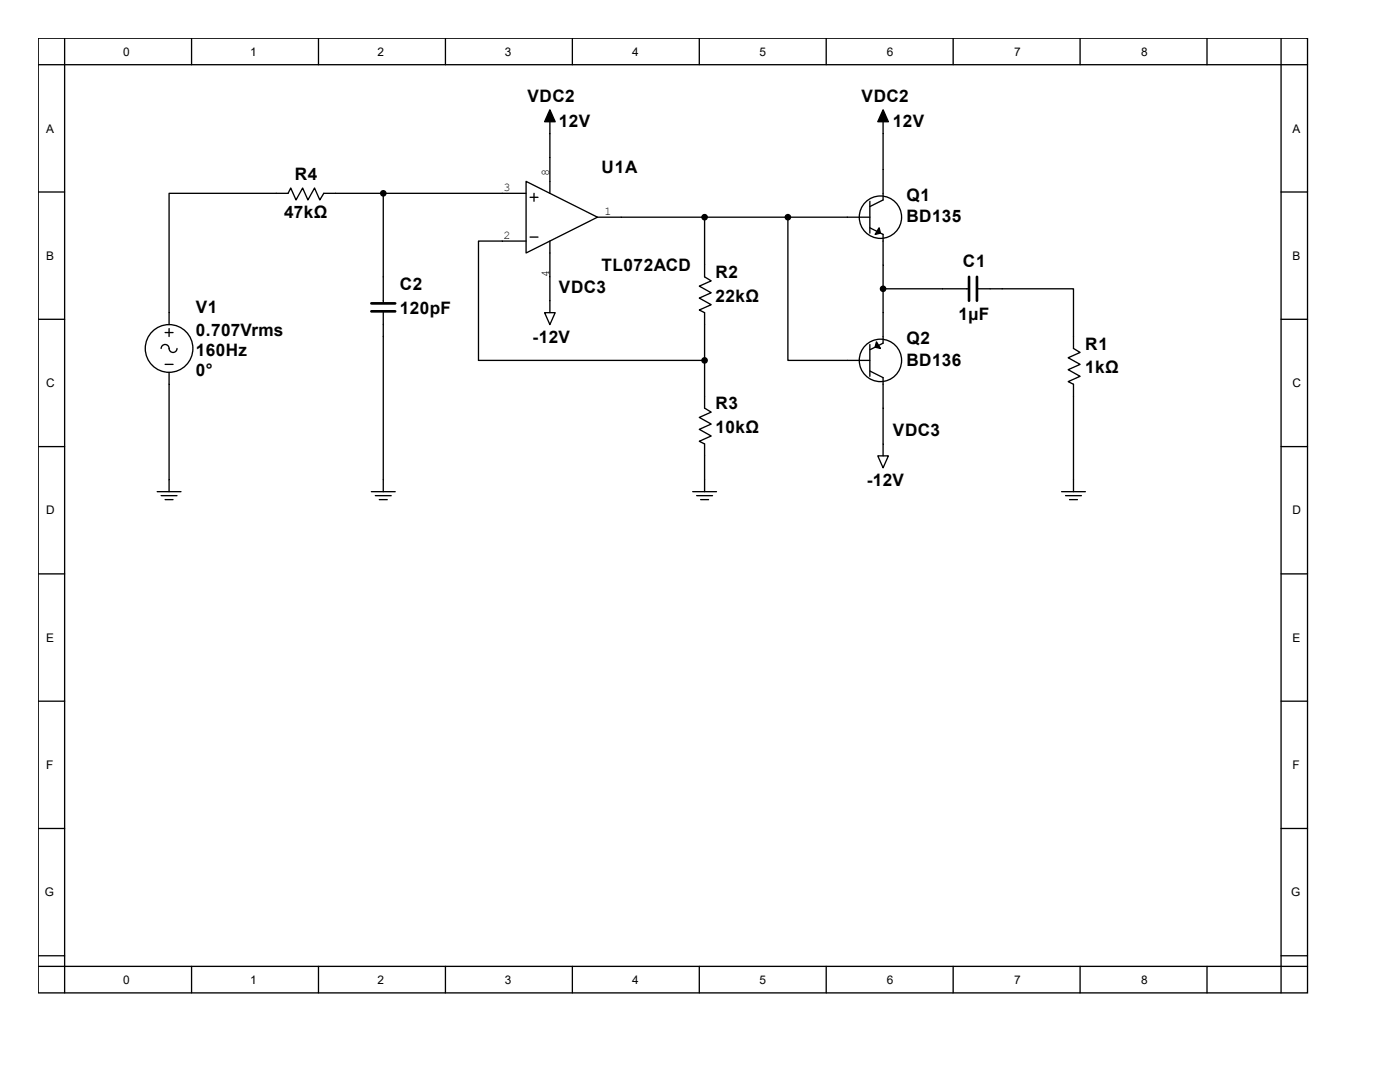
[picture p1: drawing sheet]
<svg xmlns="http://www.w3.org/2000/svg" width="279mm" height="216mm" viewBox="0 0 279 216" stroke-linecap="round" stroke-linejoin="round" font-family="sans-serif">
<g fill="none" stroke="#000" stroke-width=".26">
<path d="M7.6 7.6h253.3v190.5h-253.3zM7.6 12.9h253.3M12.9 7.6v190.5M38.2 7.6v5.3M63.6 7.6v5.3M88.9 7.6v5.3M114.2 7.6v5.3M139.6 7.6v5.3M164.9 7.6v5.3M190.2 7.6v5.3M215.6 7.6v5.3M240.9 7.6v5.3"/>
<path d="M255.7 7.6v190.5M7.6 38.3h5.3M76.5 38.6v21.9M105 36.2l14.2 7.1-14.2 7.2zM105 38.6h-40.4l-.8 1.3-1-2.4-1.3 2.4-1.1-2.4-1.3 2.4-1.1-2.4-.5 1.1h-23.8v26.2M105.8 39.4h1.6M106.6 38.6v1.6M109.7 24.3v14.3M176.2 24.3v15.6l-2.6 1.3M255.7 38.3h5.2M105 48.1h-9.5v23.8h45.1M105.8 47.3h1.6"/>
<path d="M109.7 48.1v14.3M119.2 43.3h54.4M140.6 43.3v11.9l1.3 .8-2.3 1.1 2.3 1.3-2.3 1.1 2.3 1.3-2.3 1.1 1 .5v19l1.3 .8-2.3 1.1 2.3 1.3-2.3 1.1 2.3 1.3-2.3 1.1 1 .5v9.5M157.2 43.3v28.6h16.4M173.6 40.2v6.3M173.6 45.5l2.6 1.3v21.7l-2.6 1.3M176.2 57.6h17.2M195 57.6h19.2v11.9l1.4 .8-2.4 1.1 2.4 1.3-2.4 1.1 2.4 1.3-2.4 1 1 .6v21.4M7.6 63.7h5.3M32.2 69.5a.79 .79 0 0 1 .8-.8 .79 .79 0 0 1 .7 .8 .79 .79 0 0 0 .8 .8 .79 .79 0 0 0 .8-.8M33 66.4h1.5M33 72.7h1.5"/>
<path d="M33.7 65.6v1.6M33.7 74.3v23.8M76.5 62.1v36M108.7 62.4h2.1l-1.1 2.4zM173.6 68.7v6.4M173.6 74l2.6 1.4v15.6M255.7 63.7h5.2M7.6 89.1h5.3M31.4 98.1h4.7M32.2 98.9h3.1M33 99.7h1.5M74.1 98.1h4.8"/>
<path d="M74.9 98.9h3.2M75.7 99.7h1.6M138.2 98.1h4.8M139 98.9h3.2M139.8 99.7h1.6M175.2 91h2.1l-1.1 2.3zM211.9 98.1h4.7M212.7 98.9h3.1M213.4 99.7h1.6M255.7 89.1h5.2M7.6 114.5h5.3M255.7 114.5h5.2"/>
<path d="M7.6 139.9h5.3M255.7 139.9h5.2M7.6 165.3h5.3M255.7 165.3h5.2M7.6 190.7h5.3M7.6 192.8h253.3M38.2 192.8v5.3M63.6 192.8v5.3M88.9 192.8v5.3M114.2 192.8v5.3M139.6 192.8v5.3M164.9 192.8v5.3"/>
<path d="M190.2 192.8v5.3M215.6 192.8v5.3M240.9 192.8v5.3M255.7 190.7h5.2"/>
<circle cx="175.7" cy="43.3" r="4.2"/>
<circle cx="33.7" cy="69.5" r="4.8"/>
<circle cx="175.7" cy="71.9" r="4.2"/>
</g>
<g fill="#000" stroke="#000" stroke-width=".26">
<path d="M109.7 21.9l1.1 2.4h-2.1zM176.2 21.9l1.1 2.4h-2.1zM175.4 45.5l.3 1-1 .3zM174.9 68.2l.8 1.3-1-.2z"/>
<circle cx="76.5" cy="38.6" r=".53"/>
<circle cx="140.6" cy="43.3" r=".53"/>
<circle cx="157.2" cy="43.3" r=".53"/>
<circle cx="176.2" cy="57.6" r=".53"/>
<circle cx="140.6" cy="71.9" r=".53"/>
</g>
<path d="M193.4 55.2v4.8M195 55.2v4.8M74.1 60.5h4.8M74.1 62.1h4.8" fill="none" stroke="#000" stroke-width=".53"/>
<g font-size="3.4">
<text x="105.3" y="20.3">VDC2</text>
<text x="172" y="20.3">VDC2</text>
<text x="111.5" y="25.3">12V</text>
<text x="178.2" y="25.3">12V</text>
<text x="58.8" y="35.9">R4</text>
<text x="120" y="34.5">U1A</text>
<text x="180.9" y="40.1">Q1</text>
<text x="56.7" y="43.6">47kΩ</text>
<text x="180.9" y="44.4">BD135</text>
<text x="192.2" y="53.3">C1</text>
<text x="79.8" y="57.8">C2</text>
<text x="111.5" y="58.4">VDC3</text>
<text x="120" y="54.1">TL072ACD</text>
<text x="142.8" y="55.5">R2</text>
<text x="39.1" y="62.4">V1</text>
<text x="79.8" y="62.6">120pF</text>
<text x="142.8" y="60.2">22kΩ</text>
<text x="191.3" y="63.9">1µF</text>
<text x="39.1" y="67.1">0.707Vrms</text>
<text x="39.1" y="71">160Hz</text>
<text x="106.3" y="68.4">-12V</text>
<text x="180.9" y="68.7">Q2</text>
<text x="216.6" y="69.8">R1</text>
<text x="39.1" y="75">0°</text>
<text x="180.9" y="72.9">BD136</text>
<text x="216.6" y="74.5">1kΩ</text>
<text x="142.8" y="81.7">R3</text>
<text x="142.8" y="86.4">10kΩ</text>
<text x="178.2" y="87">VDC3</text>
<text x="173" y="97">-12V</text>
</g>
<g font-size="2.4">
<text x="24.6" y="11.1">0</text>
<text x="50" y="11.1">1</text>
<text x="75.4" y="11.1">2</text>
<text x="100.8" y="11.1">3</text>
<text x="126.2" y="11.1">4</text>
<text x="151.6" y="11.1">5</text>
<text x="177" y="11.1">6</text>
<text x="202.4" y="11.1">7</text>
<text x="227.8" y="11.1">8</text>
<text x="9.2" y="26.5">A</text>
<text x="258" y="26.5">A</text>
<text x="109.6" y="35.1" transform="rotate(-90 109.6 35.1)">8</text>
<text x="100.5" y="38.2">3</text>
<text x="100.5" y="47.7">2</text>
<text x="120.6" y="42.9">1</text>
<text x="9.2" y="51.9">B</text>
<text x="258" y="51.9">B</text>
<text x="109.6" y="55.2" transform="rotate(-90 109.6 55.2)">4</text>
<text x="9.2" y="77.3">C</text>
<text x="258" y="77.3">C</text>
<text x="9.2" y="102.7">D</text>
<text x="258" y="102.7">D</text>
<text x="9.2" y="128.1">E</text>
<text x="258" y="128.1">E</text>
<text x="9.2" y="153.5">F</text>
<text x="258" y="153.5">F</text>
<text x="8.9" y="178.9">G</text>
<text x="257.7" y="178.9">G</text>
<text x="24.6" y="196.3">0</text>
<text x="50" y="196.3">1</text>
<text x="75.4" y="196.3">2</text>
<text x="100.8" y="196.3">3</text>
<text x="126.2" y="196.3">4</text>
<text x="151.6" y="196.3">5</text>
<text x="177" y="196.3">6</text>
<text x="202.4" y="196.3">7</text>
<text x="227.8" y="196.3">8</text>
</g>
</svg>
